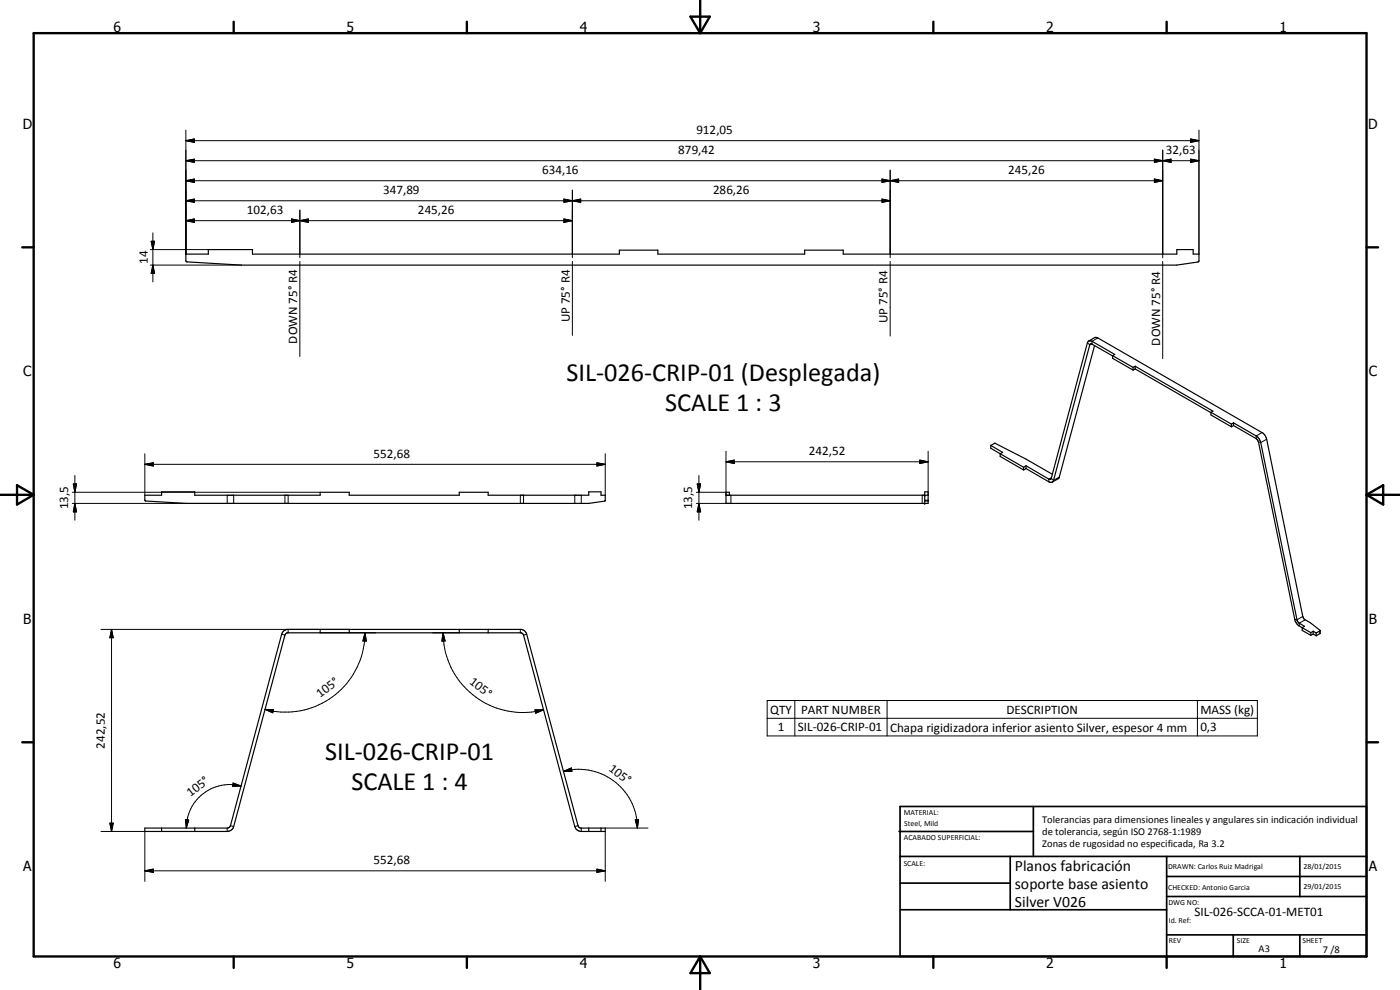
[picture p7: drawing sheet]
<svg xmlns="http://www.w3.org/2000/svg" width="420mm" height="297mm" viewBox="0 0 420 297" stroke-linecap="round" stroke-linejoin="round" font-family="sans-serif">
<g fill="none" stroke="#000" stroke-width=".35">
<path d="M55.8 76.2h6.7v-1.3h13.3v1.3h110.1v-1.1h11.5v1.1h44.1v-1.1h11.6v1.1h100.1v-1.3h4.9v1.3h1.7v2.1l-.3 .3-6.4 .9h-280.6l-16.4-.9-.3-.4zM326.7 102.4l1.8-1.1 1 .1 49.5 28.5 .6 .7 .5 1.2 10.9 53.2 .4 .7 1.9 1.2 2.8 2.2 .1 .9-1.2 .8M328.5 103.7l-10.6 39.6-2.1 1.4M333.9 106.8l-6.2-3.5h-.6l-10.9 40.8a.89 .89 0 0 1-1.4 .5l-6.9-4M333.9 106.7l.6-.4-6.8-3.9-.6-.2-.6 .3-11.1 41.2-.6 .1-6.9-4.1M333.9 106.7l6.2 3.5M333.9 106.7v.8l6.2 3.5M340.1 110.2v.8M340.7 109.9l23.3 13.5-.6 .3M340.7 109.9l-.6 .3M340.7 110.7l-.6 .3M340.7 109.9v.8"/>
<path d="M340.7 110.7l22.7 13.1M297.3 133.6l3.6 2.1-.7 .4M297.3 133.6v.9l2.9 1.6M297.3 133.6l1.4-.6 9.2 4.8 7.9 4.5M300.2 136.1l7 4.1M300.2 136.1v.8l7 4.1M307.9 139.7l-.7 .5M307.9 139.7v.9M363.4 123.7l6.2 3.6M363.4 123.7v.8l6.2 3.6M369.6 127.3v.8M370.2 127.7l6.8 3.9 .7 1 11 53.8 1 1.3 3.7 2.1"/>
<path d="M370.2 126.9l6.8 3.9 .9 .8 .4 .9 11 53.7 .5 .7 1.7 1-.7 .4v.8l2.6 1.5M370.2 126.9l-.6 .4M370.2 127.7l-.6 .4M370.2 126.9v.8M43.5 148.6h5v-1h10v1h37.6v-.9h8.7v.9h33v-.9h8.7v.9h30.2v-1h3.7v1h1.2v1.6l-5 .8h-120.6l-12.3-.7-.2-.2zM217.9 148.6h60.6M218.9 148.6v-.9h-1v3.3h60.6v-3.4h-1v3.4M307.2 140.2v.8M307.9 140.6l-.7 .4M85 189.5l1.1-.7h70.4l.9 .4 .7 1.1 15.4 57.4 .7 .8h7.4v1l-7.5-.1-1.1-.6-.5-.8-15.4-57.4-.7-.7h-70.3l-.6 .7-15.6 58-.8 .6-.9 .3h-24.7v-1h24.9l.5-.4 15.6-57.8zM96.1 188.8v1.1M104.8 188.8v1.1"/>
<path d="M137.8 188.8v1.1M146.5 188.8v1.1M393.4 189.8v.8M394.1 189.4l-.7 .4M394.1 190.2l-.7 .4M394.1 189.4v.8M394.1 190.2l.9 .6M394.1 189.4l.9 .5M395 189.9v.9M396.2 189.3l-1.2 .6M48.5 248.5v1M58.5 248.5v1"/>
<path d="M176.7 248.5v1M180.4 248.5v1"/>
</g>
<g fill="none" stroke="#000" stroke-width=".3">
<path d="M55.8 39v37.2M359.8 39v37.2M55.8 54.2l2.5-.5v1zM55.8 48.2l2.5-.4v.9zM55.8 42.2l2.5-.5v1zM55.8 54.2h293.1M55.8 48.2h304M55.8 42.2h304M169.2 59.7l2.6 .5-2.6 .5zM171.8 57.1v20.2M264.7 53.7l2.5 .5-2.5 .5zM264.7 59.7l2.5 .5-2.5 .5z"/>
<path d="M267.2 54.2l2.5-.5v1zM267.2 51.1v26.2M346.4 47.8l2.5 .4-2.5 .5zM346.4 53.7l2.5 .5-2.5 .5zM348.9 48.2l2.5-.4v.9zM348.9 45v32.3M357.3 41.7l2.5 .5-2.5 .5zM357.3 47.8l2.5 .4-2.5 .5zM45.1 74.9h17.4M45.1 79.5h27.4M45.4 72.4h1l-.5 2.5zM45.9 79.5l.5 2.5h-1z"/>
<path d="M45.9 69.9v14.7M55.8 66.2l2.5-.5v1zM55.8 60.2l2.5-.5v1zM55.8 66.2h116M55.8 60.2h211.4M87.5 65.7l2.5 .5-2.5 .5zM90 66.2l2.5-.5v1zM90 63v14.3M90 78.4v28.6M169.2 65.7l2.6 .5-2.6 .5zM171.8 60.2l2.5-.5v1zM171.8 78.4v22.2"/>
<path d="M267.2 78.4v22.4M348.9 78.4v29.2M326.3 102.9l.8 .6 .5-.3M329.5 101.4l-1.8 1v.9M43.5 139.3l2.5-.4v.9zM43.5 139.3h138.1M43.5 136.1v12.5M179.1 138.9l2.5 .4-2.5 .5zM181.6 136.1v12.5M217.9 138.6l2.5-.6v1.1zM217.9 138.6h60.6M217.9 135.4v13.2"/>
<path d="M276 138l2.5 .6-2.5 .5zM278.5 135.4v13.2M378.7 129.8l-1.7 1v.8M380.1 131.8l-1.7 1-.7-.2M21.7 147.7h74.4M22 145.2h1l-.5 2.5zM22.5 151l.5 2.6h-1zM22.5 142.7v13.4M68.2 148.6v2.4M70.1 148.6v2.4M85.5 148.6v2.4M86.5 148.6v2.4h-64.8"/>
<path d="M156.2 148.6v2.4M157.1 148.6v2.4M172.5 148.6v2.4M174.4 148.6v2.4M209 147.7h8.9M209.2 145.2h1.1l-.5 2.5zM209.8 151l.5 2.6h-1.1zM209.8 142.7v13.4M219.4 148.6v2.4h-10.4M276.8 148.6v2.4M277.5 150.1h1M277.5 150.3h1"/>
<path d="M315.5 143.3l-.7 .5v.8M317.9 143.1l-1.7 1-.7-.6M30.3 188.8h74.5M33.5 188.8l.5 2.5h-1zM33.5 188.8v60.7M84.5 190.3l1 .3M86.5 188.8v1.1M96.1 189.9h16.6M109.5 189.9l.4 2.5-1-.1zM109.5 189.9a23.8 23.8 0 0 1-30 23M129.8 189.9h8M133 189.9l.6 2.4-1 .1z"/>
<path d="M133 189.9a24 24 0 0 0 30.1 23.1M156.2 188.8v1.1M158.1 190.3l-1 .3M391 185l-1.8 1-.6-.2M391.7 186l-1.8 1v.8M396.1 189.3v.8M79.5 212.9h2.6l-.2 1zM160.6 213h2.5l-2.3 1zM230.2 210.2h147.1v10.6h-147.1zM230.2 215.5h147.1M238.5 210.2v10.6M266.2 210.2v10.6"/>
<path d="M359.4 210.2v10.6M70 234.9l2.3 .9-2.5 .1zM72.3 235.8a13 13 0 0 0-11.3 2.3 12.8 12.8 0 0 0-5.1 10.4M169.1 231.4l2.4-1 .2 1zM169.1 231.4a17.6 17.6 0 0 1 22.2 17.1M30.3 249.5h13.2v15M33 247h1l-.5 2.5zM55.7 245.9l.9 .1-.7 2.5zM68.2 248.5v1M69.2 247.7l.9 .3M173.5 247.7l-1 .3M174.4 248.5v1"/>
<path d="M181.6 248.5h12.9M181.6 249.5v15M190.7 246l.9-.1-.3 2.6zM43.5 261.3l2.5-.5v.9zM43.5 261.3h138.1M179.1 260.8l2.5 .5-2.5 .4z"/>
</g>
<g fill="#000">
<circle cx="277.5" cy="148.6" r=".18"/>
<circle cx="277.5" cy="151" r=".18"/>
</g>
<g fill="none" stroke="#000" stroke-width=".71">
<path d="M10.1 9.9h400v277.1h-400zM70.1 6.5v3.4M140.1 6.5v3.4M207.2 5h5.8l-2.9 4.9zM210.1 0v9.9M280.1 6.5v3.4M350.1 6.5v3.4M6.7 74.2h3.4M410.1 74.2h3.5M.1 148.5h10M5.1 145.6l5 2.9-5 2.9zM410.1 148.5h10"/>
<path d="M410.1 148.5l5-2.9v5.8zM6.7 222.7h3.4M410.1 222.7h3.5M70.1 287v3.4M140.1 287v3.4M210.1 287v10M210.1 287l2.9 5h-5.8zM280.1 287v3.4M350.1 287v3.4"/>
</g>
<g fill="none" stroke="#000" stroke-width=".51">
<path d="M269.8 249.5h40.3M270.1 242h140v45h-140zM270.1 257h140M303.2 257v16M310.1 242v15M350.1 257v30M390.1 257v12M270.1 265h33.1M270.1 273h80M350.1 269h60M350.1 263h60M350.1 280.5h60"/>
<path d="M370.1 280.5v6.5M390.1 280.5v6.5"/>
</g>
<g fill="#000">
<path d="M55.8 60.2l2.5-.5v1zM55.8 54.2l2.5-.5v1zM55.8 48.2l2.5-.4v.9zM55.8 42.2l2.5-.5v1zM171.8 60.2l2.5-.5v1zM264.7 53.7l2.5 .5-2.5 .5zM267.2 54.2l2.5-.5v1zM346.4 47.8l2.5 .4-2.5 .5zM346.4 53.7l2.5 .5-2.5 .5zM348.9 48.2l2.5-.4v.9zM357.3 41.7l2.5 .5-2.5 .5zM357.3 47.8l2.5 .4-2.5 .5z"/>
<path d="M45.4 72.4h1l-.5 2.5zM55.8 66.2l2.5-.5v1zM87.5 65.7l2.5 .5-2.5 .5zM90 66.2l2.5-.5v1zM169.2 59.7l2.6 .5-2.6 .5zM169.2 65.7l2.6 .5-2.6 .5zM264.7 59.7l2.5 .5-2.5 .5zM45.9 79.5l.5 2.5h-1zM43.5 139.3l2.5-.4v.9zM179.1 138.9l2.5 .4-2.5 .5zM217.9 138.6l2.5-.6v1.1zM276 138l2.5 .6-2.5 .5z"/>
<path d="M22 145.2h1l-.5 2.5zM22.5 151l.5 2.6h-1zM209.2 145.2h1.1l-.5 2.5zM209.8 151l.5 2.6h-1.1zM33.5 188.8l.5 2.5h-1zM109.5 189.9l.4 2.5-1-.1zM133 189.9l.6 2.4-1 .1zM79.5 212.9h2.6l-.2 1zM160.6 213h2.5l-2.3 1zM70 234.9l2.3 .9-2.5 .1zM169.1 231.4l2.4-1 .2 1zM33 247h1l-.5 2.5z"/>
<path d="M55.7 245.9l.9 .1-.7 2.5zM190.7 246l.9-.1-.3 2.6zM43.5 261.3l2.5-.5v.9zM179.1 260.8l2.5 .5-2.5 .4z"/>
</g>
<g font-size="7.9">
<text x="170" y="114.3">SIL-026-CRIP-01 (Desplegada)</text>
<text x="199.6" y="123.3">SCALE 1 : 3</text>
<text x="97.6" y="228.1">SIL-026-CRIP-01</text>
<text x="105.4" y="237.1">SCALE 1 : 4</text>
</g>
<g font-size="4.7">
<text x="304.6" y="261.2">Planos fabricación</text>
<text x="304.6" y="266.6">soporte base asiento</text>
<text x="304.6" y="272">Silver V026</text>
</g>
<g font-size="4.2">
<text x="34" y="9.6">6</text>
<text x="104" y="9.6">5</text>
<text x="174" y="9.6">4</text>
<text x="244" y="9.6">3</text>
<text x="314" y="9.6">2</text>
<text x="384" y="9.6">1</text>
<text x="6.8" y="38.7">D</text>
<text x="410.6" y="38.7">D</text>
<text x="7" y="112.9">C</text>
<text x="410.8" y="112.9">C</text>
<text x="7" y="187.1">B</text>
<text x="410.8" y="187.1">B</text>
<text x="7" y="261.4">A</text>
<text x="410.8" y="261.4">A</text>
<text x="34" y="290.4">6</text>
<text x="104" y="290.4">5</text>
<text x="174" y="290.4">4</text>
<text x="244" y="290.4">3</text>
<text x="314" y="290.4">2</text>
<text x="384" y="290.4">1</text>
</g>
<g font-size="3.9">
<text x="209" y="40.2">912,05</text>
<text x="203.6" y="46.2">879,42</text>
<text x="349.9" y="46.2">32,63</text>
<text x="162.7" y="52.2">634,16</text>
<text x="302.6" y="52.2">245,26</text>
<text x="115" y="58.2">347,89</text>
<text x="214" y="58.2">286,26</text>
<text x="74.1" y="64.2">102,63</text>
<text x="125.4" y="64.2">245,26</text>
<text x="44.4" y="79.2" transform="rotate(-90 44.4 79.2)">14</text>
<text x="171" y="96.7" transform="rotate(-90 171 96.7)">UP 75° R4</text>
<text x="266.4" y="96.9" transform="rotate(-90 266.4 96.9)">UP 75° R4</text>
<text x="89.2" y="103.1" transform="rotate(-90 89.2 103.1)">DOWN 75° R4</text>
<text x="348.1" y="103.7" transform="rotate(-90 348.1 103.7)">DOWN 75° R4</text>
<text x="112.1" y="137.3">552,68</text>
<text x="242.7" y="136.5">242,52</text>
<text x="20.4" y="152.9" transform="rotate(-90 20.4 152.9)">13,5</text>
<text x="207.7" y="152.9" transform="rotate(-90 207.7 152.9)">13,5</text>
<text x="96.1" y="209.4" transform="rotate(-37 96.1 209.4)">105°</text>
<text x="140.7" y="205.1" transform="rotate(37 140.7 205.1)">105°</text>
<text x="231.1" y="214.1">QTY</text>
<text x="240.4" y="214.1">PART NUMBER</text>
<text x="302" y="214.1">DESCRIPTION</text>
<text x="360.2" y="214.2">MASS (kg)</text>
<text x="233.4" y="219.4">1</text>
<text x="239.5" y="219.5">SIL-026-CRIP-01</text>
<text x="267.1" y="219.5">Chapa rigidizadora inferior asiento Silver, espesor 4 mm</text>
<text x="360.2" y="219.5">0,3</text>
<text x="31.4" y="224.7" transform="rotate(-90 31.4 224.7)">242,52</text>
<text x="182.5" y="231" transform="rotate(37 182.5 231)">105°</text>
<text x="57.2" y="239.1" transform="rotate(-37 57.2 239.1)">105°</text>
<text x="112.1" y="259.2">552,68</text>
<text x="358.5" y="275">SIL-026-SCCA-01-MET01</text>
</g>
<g font-size="3.1">
<text x="312.7" y="246.8">Tolerancias para dimensiones lineales y angulares sin indicación individual</text>
<text x="312.7" y="250.4">de tolerancia, según ISO 2768-1:1989</text>
<text x="312.7" y="254">Zonas de rugosidad no especificada, Ra 3.2</text>
<text x="377.7" y="285.6">A3</text>
<text x="397" y="285.9">7 /8</text>
</g>
<g font-size="2.4">
<text x="271.2" y="244.4">MATERIAL:</text>
<text x="271.3" y="252">ACABADO SUPERFICIAL:</text>
<text x="271.4" y="247.9">Steel, Mild</text>
<text x="271.2" y="259.7">SCALE:</text>
<text x="350.6" y="260.8">DRAWN: Carlos Ruiz Madrigal</text>
<text x="391.2" y="260.6">28/01/2015</text>
<text x="350.6" y="267">CHECKED: Antonio Garcia</text>
<text x="391.2" y="266.7">29/01/2015</text>
<text x="350.6" y="271.4">DWG NO:</text>
<text x="350.8" y="276.9">Id. Ref:</text>
<text x="350.8" y="282.8">REV</text>
<text x="371.2" y="282.9">SIZE</text>
<text x="390.9" y="282.9">SHEET</text>
</g>
</svg>
